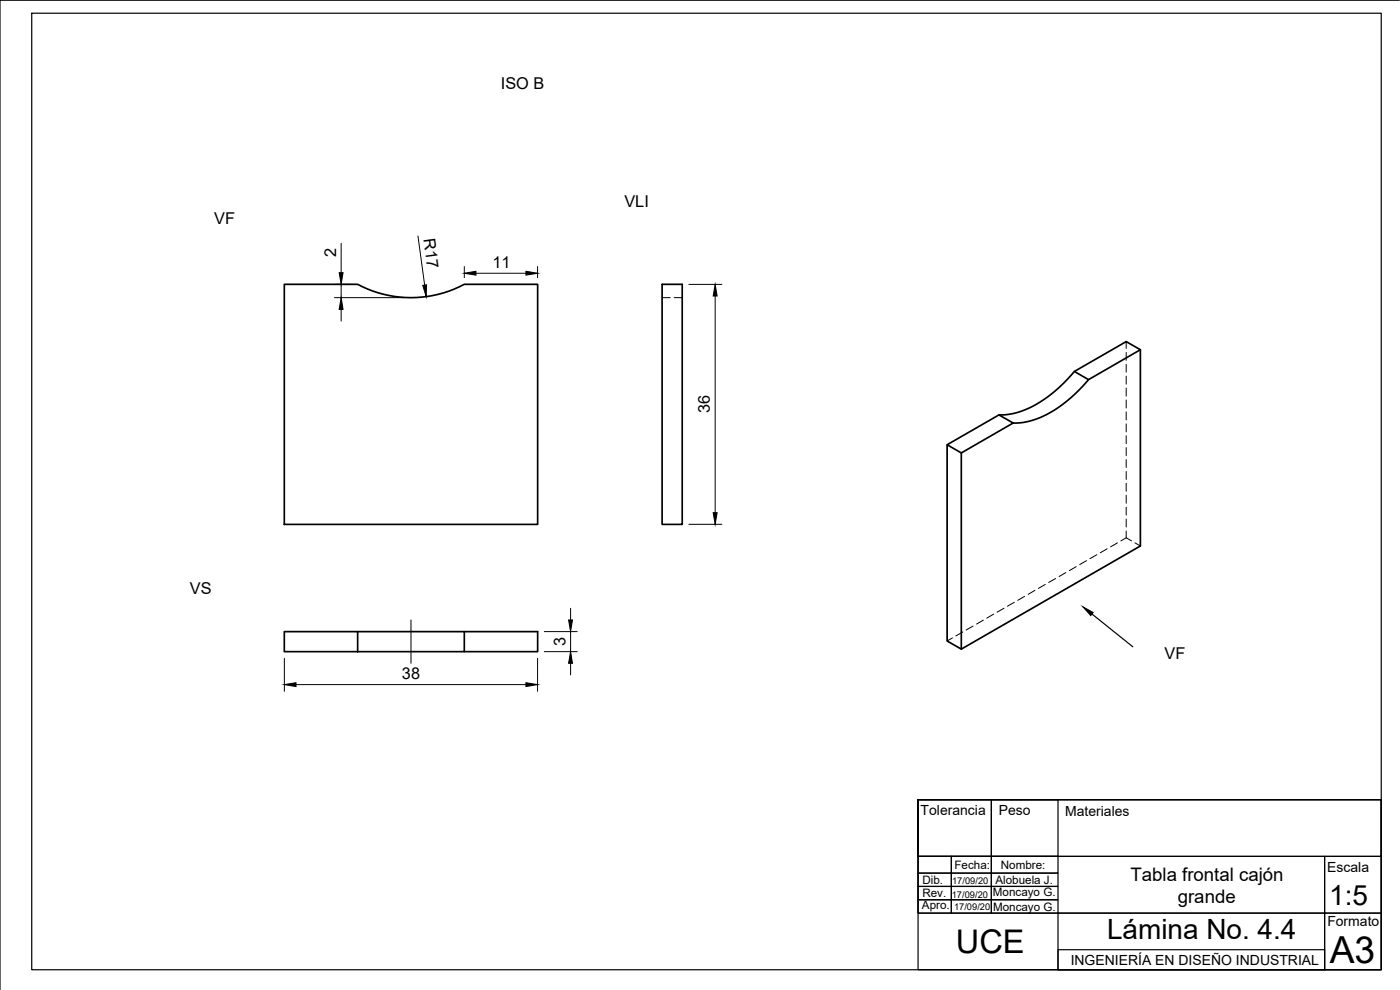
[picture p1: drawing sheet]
<svg xmlns="http://www.w3.org/2000/svg" width="420mm" height="297mm" viewBox="0 0 420 297" stroke-linecap="round" stroke-linejoin="round" font-family="sans-serif">
<!-- layer: Visible -->
<path d="M85.3 85.3h22a34 34 0 0 0 32 0h22.1v72h-76.1zM198.7 85.3h6v72h-6zM322.4 111.4a35.4 35.4 0 0 1-18.7 12.7l-3.9 .4M326.7 113.9l15.5-9-4.2-2.4-15.6 8.9 4.3 2.5a35.4 35.4 0 0 1-18.7 12.7l-3.9 .3M342.2 104.9v58.9l-53.7 31-4.3-2.5v-58.9M284.2 133.4l15.6-8.9 4.3 2.4-15.6 9zM288.5 135.9v58.9M85.3 189.5h22v6h-22zM107.3 189.5h32M107.3 195.5h32v-6h22.1v6h-22.1" fill="none" stroke="#000" stroke-width=".51"/>
<!-- layer: Hidden -->
<g fill="none" stroke="#000" stroke-width=".3">
<path d="M198.7 89.3h2.4M202.3 89.3h2.4M338 102.5v2M338 105.7v2.4M338 109.3v2.4M338 112.9v2.4M338 116.4v2.4M338 120v2.4M338 123.6v2.4M338 127.2v2.3M338 130.7v2.4M338 134.3v2.4"/>
<path d="M338 137.9v2.4M338 141.5v2.3M338 145v2.4M338 148.6v2.4M338 152.2v2.4M338 155.8v2.3M338 159.3v2.1M307.5 178.9l-2 1.2M310.6 177.1l-2.1 1.2M313.7 175.4l-2.1 1.1M316.8 173.6l-2.1 1.2M319.9 171.8l-2.1 1.2"/>
<path d="M323 170l-2.1 1.2M326.1 168.2l-2.1 1.2M329.2 166.4l-2.1 1.2M332.3 164.7l-2.1 1.1M335.4 162.9l-2.1 1.2M338 161.4l1.6 .9M338 161.4l-1.6 .9M340.6 162.9l1.6 .9M285.8 191.4l-1.6 .9M288.9 189.6l-2 1.2M292 187.8l-2 1.2M295.1 186.1l-2 1.1"/>
<path d="M298.2 184.3l-2 1.1M301.3 182.5l-2 1.2M304.4 180.7l-2.1 1.2"/>
</g>
<!-- layer: Sketch1 -->
<g fill="none" stroke="#000" stroke-width=".36">
<path d="M9.5 4h405v287h-405zM420 .1h-420v296.9M327.7 184.2l12.3 9.9M275.5 240v16.9h139v-16.9h-139h139v51h-139zM275.5 240h22v16.9h-22zM297.5 240h20v16.9h-20zM275.5 256.9h122v17.1h-122zM275.5 256.9h10v5.1h-10zM285.5 256.9h12v5.1h-12zM297.5 256.9h20v5.1h-20zM397.5 256.9h17v17.1h-17zM275.5 262h10v4h-10z"/>
<path d="M275.5 266h10v4h-10zM275.5 270h10v4h-10zM285.5 262h12v4h-12zM285.5 266h12v4h-12zM285.5 270h12v4h-12zM297.5 262h20v4h-20zM297.5 266h20v4h-20zM297.5 270h20v4h-20zM317.5 274h80v17h-80zM397.5 274h17v17h-17zM317.5 285h80v6h-80z"/>
</g>
<path d="M325 182.1l3.1 1.7-.8 .9z" fill="#000" stroke="#000" stroke-width=".3"/>
<!-- layer: Dimensions -->
<g fill="none" stroke="#000" stroke-width=".3">
<path d="M102.4 73v8.8M125.4 70.8l2 14.7M139.3 80v3.3M161.3 80v3.3M100.4 85.3h4.9M100.4 89.3h20.9M102.4 85.3v4M102.4 92.8v3.5M142.8 82h15M206.7 85.3h9.9M214.6 88.8v65M206.7 157.3h9.9"/>
<path d="M85.3 197.5v9.9M161.3 197.5v9.9M163.3 189.5h9.9M163.3 195.5h9.9M171.2 182.5v3.5M171.2 189.5v6M171.2 199v3.5M88.8 205.4h69"/>
</g>
<path d="M102.4 89.3l.6 3.5h-1.2zM101.8 81.8h1.2l-.6 3.5zM126.9 85.6l1.1-.1-.1 3.5zM139.3 82l3.5-.6v1.2zM157.8 81.4l3.5 .6-3.5 .6zM214.6 85.3l.6 3.5h-1.2zM214 153.8h1.2l-.6 3.5zM170.6 186h1.2l-.6 3.5zM171.2 195.5l.6 3.5h-1.2zM85.3 205.4l3.5-.6v1.2zM157.8 204.8l3.5 .6-3.5 .6z" fill="#000" stroke="#000" stroke-width=".3"/>
<!-- layer: Center Lines -->
<path d="M123.3 186v13" fill="none" stroke="#000" stroke-width=".3"/>
<text font-size="11.2" x="399.1" y="289">A3</text>
<text font-size="9.8" x="286.9" y="285.9">UCE</text>
<g font-size="8.4">
<text x="398.9" y="271.5">1:5</text>
<text x="332.2" y="281.7">Lámina No. 4.4</text>
</g>
<g font-size="5.6">
<text x="339.3" y="264.4">Tabla frontal cajón</text>
<text x="353.5" y="271">grande</text>
</g>
<g font-size="4.9">
<text x="150.3" y="26.7">ISO B</text>
<text x="187.4" y="62.2">VLI</text>
<text x="64.3" y="67.1">VF</text>
<text x="127.1" y="71.7" transform="rotate(82 127.1 71.7)">R17</text>
<text x="100.9" y="77" transform="rotate(-90 100.9 77)">2</text>
<text x="147.8" y="80.5">11</text>
<text x="213.1" y="124" transform="rotate(-90 213.1 124)">36</text>
<text x="57" y="178.2">VS</text>
<text x="169.7" y="193.9" transform="rotate(-90 169.7 193.9)">3</text>
<text x="349.5" y="197.8">VF</text>
<text x="120.6" y="203.8">38</text>
</g>
<g font-size="4.2">
<text x="276.3" y="244.4">Tolerancia</text>
<text x="299.7" y="244.5">Peso</text>
<text x="319.7" y="244.8">Materiales</text>
<text x="398.3" y="261.7">Escala</text>
<text x="398.4" y="277.9">Formato</text>
<text x="321.3" y="289.5">INGENIERÍA EN DISEÑO INDUSTRIAL</text>
</g>
<g font-size="3.5">
<text x="286.4" y="260.8">Fecha:</text>
<text x="300.4" y="260.7">Nombre:</text>
<text x="276.8" y="269.2">Rev.</text>
<text x="276.8" y="265.2">Dib.</text>
<text x="298" y="268.9">Moncayo G.</text>
<text x="298.7" y="265.1">Alobuela J.</text>
<text x="276.7" y="272.6">Apro.</text>
<text x="298" y="273.5">Moncayo G.</text>
</g>
<g font-size="2.8">
<text x="285.6" y="269.3">17/09/20</text>
<text x="285.8" y="265.2">17/09/20</text>
<text x="286.3" y="273">17/09/20</text>
</g>
</svg>
